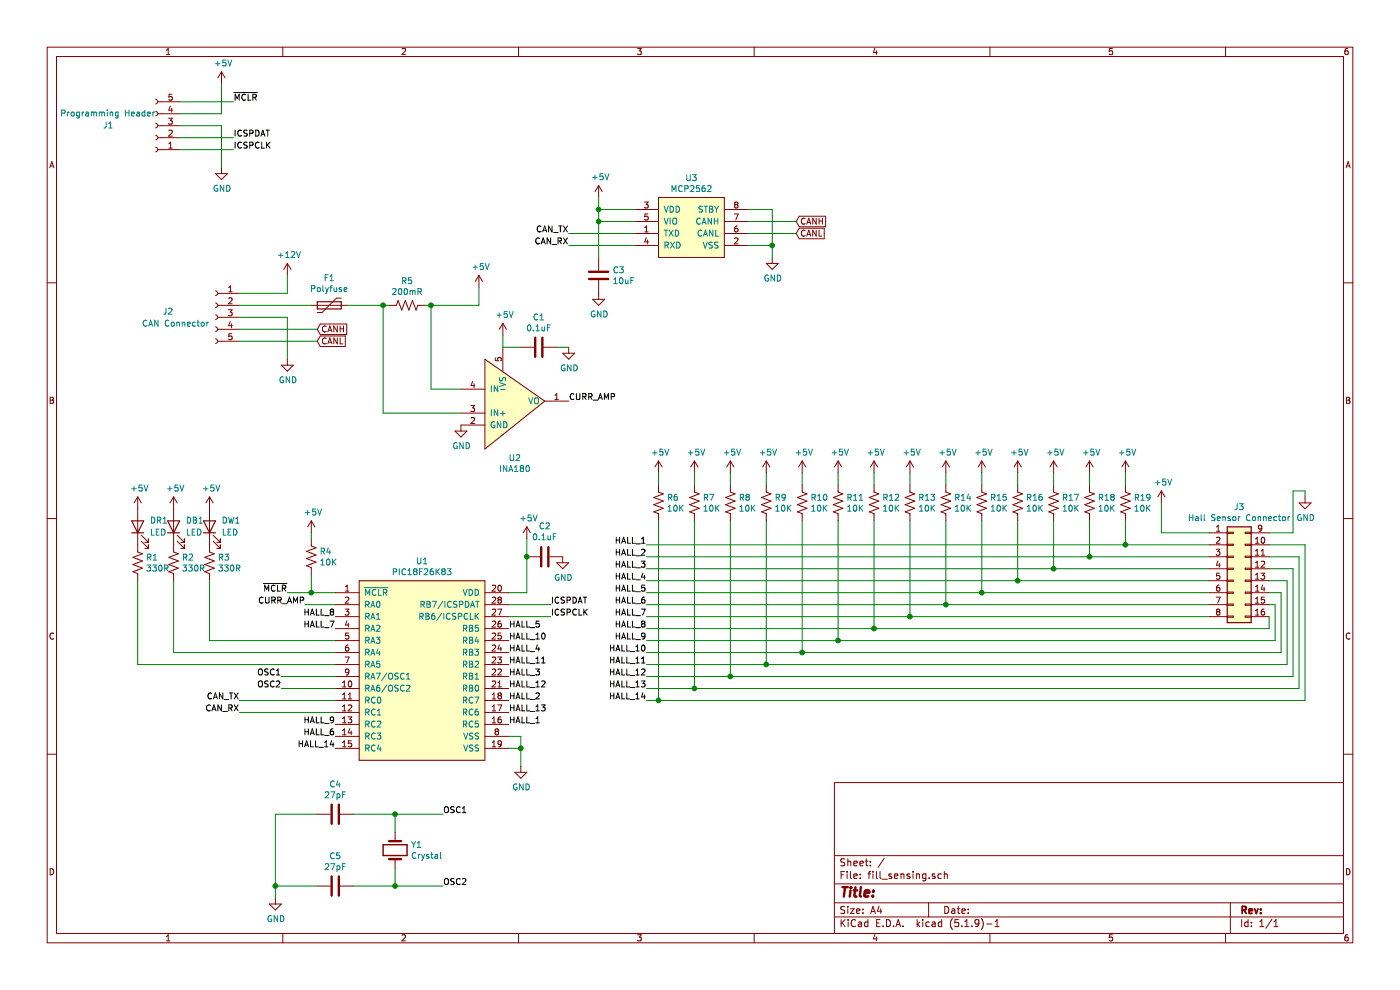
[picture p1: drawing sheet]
EESchema Schematic File Version 4
EELAYER 30 0
EELAYER END
$Descr A4 11693 8268
encoding utf-8
Sheet 1 1
Title ""
Date ""
Rev ""
Comp ""
Comment1 ""
Comment2 ""
Comment3 ""
Comment4 ""
$EndDescr
$Comp
L Connector:Conn_01x05_Female J2
U 1 1
P 1800 2650
F 0 "J2" H 2150 2700 50  0000 L CNN
F 1 "CAN Connector" H 1850 2600 50  0000 L CNN
F 2 "canhw_footprints:connector_Harwin_M80-5000642" H 1800 2650 50  0001 C CNN
F 3 "~" H 1800 2650 50  0001 C CNN
	1    1800 2650
	-1   0    0    -1  
$EndComp
$Comp
L canhw:MCP2562 U3
U 1 1
P 5800 1750
F 0 "U3" H 5775 2015 50  0000 C CNN
F 1 "MCP2562" H 5775 1924 50  0000 C CNN
F 2 "Package_SO:SOIC-8_3.9x4.9mm_P1.27mm" H 5800 1750 50  0001 C CNN
F 3 "http://hades.mech.northwestern.edu/images/5/5e/MCP2562.pdf" H 5800 1750 50  0001 C CNN
	1    5800 1750
	1    0    0    -1  
$EndComp
$Comp
L Connector:Conn_01x05_Female J1
U 1 1
P 1300 1050
F 0 "J1" H 1650 1050 50  0000 L CNN
F 1 "Programming Header" H 1300 950 50  0000 L CNN
F 2 "canhw_footprints:PinHeader_5x2.54_SMD_90deg_952-3198-1-ND" H 1300 1050 50  0001 C CNN
F 3 "~" H 1300 1050 50  0001 C CNN
	1    1300 1050
	-1   0    0    1   
$EndComp
$Comp
L power:GND #PWR012
U 1 1
P 4350 6400
F 0 "#PWR012" H 4350 6150 50  0001 C CNN
F 1 "GND" H 4355 6227 50  0000 C CNN
F 2 "" H 4350 6400 50  0001 C CNN
F 3 "" H 4350 6400 50  0001 C CNN
	1    4350 6400
	1    0    0    -1  
$EndComp
Wire Wire Line
	4250 6250 4350 6250
Wire Wire Line
	4350 6250 4350 6400
$Comp
L power:+5V #PWR013
U 1 1
P 4400 4500
F 0 "#PWR013" H 4400 4350 50  0001 C CNN
F 1 "+5V" H 4415 4673 50  0000 C CNN
F 2 "" H 4400 4500 50  0001 C CNN
F 3 "" H 4400 4500 50  0001 C CNN
	1    4400 4500
	1    0    0    -1  
$EndComp
Wire Wire Line
	4400 4950 4250 4950
Wire Wire Line
	4250 6150 4350 6150
Wire Wire Line
	4350 6150 4350 6250
Connection ~ 4350 6250
$Comp
L Device:R_US R1
U 1 1
P 1150 4700
F 0 "R1" H 1218 4746 50  0000 L CNN
F 1 "330R" H 1218 4655 50  0000 L CNN
F 2 "Resistor_SMD:R_0805_2012Metric_Pad1.15x1.40mm_HandSolder" V 1190 4690 50  0001 C CNN
F 3 "~" H 1150 4700 50  0001 C CNN
	1    1150 4700
	1    0    0    -1  
$EndComp
Wire Wire Line
	1150 4850 1150 5550
$Comp
L Device:C C2
U 1 1
P 4550 4650
F 0 "C2" V 4802 4650 50  0000 C CNN
F 1 "0.1uF" V 4711 4650 50  0000 C CNN
F 2 "Capacitor_SMD:C_0805_2012Metric_Pad1.15x1.40mm_HandSolder" H 4588 4500 50  0001 C CNN
F 3 "~" H 4550 4650 50  0001 C CNN
	1    4550 4650
	0    -1   -1   0   
$EndComp
$Comp
L power:GND #PWR014
U 1 1
P 4700 4650
F 0 "#PWR014" H 4700 4400 50  0001 C CNN
F 1 "GND" H 4705 4477 50  0000 C CNN
F 2 "" H 4700 4650 50  0001 C CNN
F 3 "" H 4700 4650 50  0001 C CNN
	1    4700 4650
	1    0    0    -1  
$EndComp
Connection ~ 4400 4650
Wire Wire Line
	4400 4650 4400 4950
Wire Wire Line
	4400 4500 4400 4650
Text Label 4600 5050 0    50   ~ 0
ICSPDAT
Text Label 4600 5150 0    50   ~ 0
ICSPCLK
Wire Wire Line
	4250 5050 4600 5050
Wire Wire Line
	4600 5150 4250 5150
$Comp
L power:+12V #PWR06
U 1 1
P 2400 2300
F 0 "#PWR06" H 2400 2150 50  0001 C CNN
F 1 "+12V" H 2415 2473 50  0000 C CNN
F 2 "" H 2400 2300 50  0001 C CNN
F 3 "" H 2400 2300 50  0001 C CNN
	1    2400 2300
	1    0    0    -1  
$EndComp
Wire Wire Line
	2400 2300 2400 2450
Wire Wire Line
	2400 2450 2000 2450
$Comp
L Device:Polyfuse F1
U 1 1
P 2750 2550
F 0 "F1" V 2975 2550 50  0000 C CNN
F 1 "Polyfuse" V 2884 2550 50  0000 C CNN
F 2 "Fuse:Fuse_1206_3216Metric_Pad1.42x1.75mm_HandSolder" H 2800 2350 50  0001 L CNN
F 3 "~" H 2750 2550 50  0001 C CNN
	1    2750 2550
	0    -1   -1   0   
$EndComp
Wire Wire Line
	2000 2550 2600 2550
Wire Wire Line
	2000 2650 2400 2650
Wire Wire Line
	2400 2650 2400 3000
$Comp
L power:GND #PWR07
U 1 1
P 2400 3000
F 0 "#PWR07" H 2400 2750 50  0001 C CNN
F 1 "GND" H 2405 2827 50  0000 C CNN
F 2 "" H 2400 3000 50  0001 C CNN
F 3 "" H 2400 3000 50  0001 C CNN
	1    2400 3000
	1    0    0    -1  
$EndComp
$Comp
L power:+5V #PWR010
U 1 1
P 4000 2400
F 0 "#PWR010" H 4000 2250 50  0001 C CNN
F 1 "+5V" H 4015 2573 50  0000 C CNN
F 2 "" H 4000 2400 50  0001 C CNN
F 3 "" H 4000 2400 50  0001 C CNN
	1    4000 2400
	1    0    0    -1  
$EndComp
$Comp
L canhw:INA180 U2
U 1 1
P 4350 3350
F 0 "U2" H 4300 2877 50  0000 C CNN
F 1 "INA180" H 4300 2786 50  0000 C CNN
F 2 "Package_TO_SOT_SMD:SOT-23-5_HandSoldering" H 4350 3350 50  0001 C CNN
F 3 "http://www.ti.com/lit/ds/symlink/ina180.pdf" H 4350 3350 50  0001 C CNN
	1    4350 3350
	1    0    0    -1  
$EndComp
Wire Wire Line
	4000 2550 4000 2400
Wire Wire Line
	3550 2550 3600 2550
Wire Wire Line
	3600 2550 3600 3250
Wire Wire Line
	3600 3250 3850 3250
Connection ~ 3600 2550
Wire Wire Line
	3600 2550 4000 2550
$Comp
L Device:C C1
U 1 1
P 4500 2900
F 0 "C1" V 4248 2900 50  0000 C CNN
F 1 "0.1uF" V 4339 2900 50  0000 C CNN
F 2 "Capacitor_SMD:C_0805_2012Metric_Pad1.15x1.40mm_HandSolder" H 4538 2750 50  0001 C CNN
F 3 "~" H 4500 2900 50  0001 C CNN
	1    4500 2900
	0    1    1    0   
$EndComp
$Comp
L power:GND #PWR015
U 1 1
P 4750 2900
F 0 "#PWR015" H 4750 2650 50  0001 C CNN
F 1 "GND" H 4755 2727 50  0000 C CNN
F 2 "" H 4750 2900 50  0001 C CNN
F 3 "" H 4750 2900 50  0001 C CNN
	1    4750 2900
	1    0    0    -1  
$EndComp
$Comp
L power:+5V #PWR011
U 1 1
P 4200 2800
F 0 "#PWR011" H 4200 2650 50  0001 C CNN
F 1 "+5V" H 4215 2973 50  0000 C CNN
F 2 "" H 4200 2800 50  0001 C CNN
F 3 "" H 4200 2800 50  0001 C CNN
	1    4200 2800
	1    0    0    -1  
$EndComp
Wire Wire Line
	4200 2900 4350 2900
Wire Wire Line
	4650 2900 4750 2900
Wire Wire Line
	4200 2800 4200 2900
$Comp
L power:GND #PWR09
U 1 1
P 3850 3550
F 0 "#PWR09" H 3850 3300 50  0001 C CNN
F 1 "GND" H 3855 3377 50  0000 C CNN
F 2 "" H 3850 3550 50  0001 C CNN
F 3 "" H 3850 3550 50  0001 C CNN
	1    3850 3550
	1    0    0    -1  
$EndComp
$Comp
L power:+5V #PWR016
U 1 1
P 5000 1650
F 0 "#PWR016" H 5000 1500 50  0001 C CNN
F 1 "+5V" H 5015 1823 50  0000 C CNN
F 2 "" H 5000 1650 50  0001 C CNN
F 3 "" H 5000 1650 50  0001 C CNN
	1    5000 1650
	1    0    0    -1  
$EndComp
Wire Wire Line
	5000 1650 5000 1750
Wire Wire Line
	5000 1750 5300 1750
Wire Wire Line
	5300 1850 5000 1850
Wire Wire Line
	5000 1850 5000 1750
Connection ~ 5000 1750
Wire Wire Line
	5000 1850 5000 2150
Connection ~ 5000 1850
$Comp
L Device:C C3
U 1 1
P 5000 2300
F 0 "C3" H 5115 2346 50  0000 L CNN
F 1 "10uF" H 5115 2255 50  0000 L CNN
F 2 "Capacitor_SMD:C_0805_2012Metric_Pad1.15x1.40mm_HandSolder" H 5038 2150 50  0001 C CNN
F 3 "~" H 5000 2300 50  0001 C CNN
	1    5000 2300
	1    0    0    -1  
$EndComp
$Comp
L power:GND #PWR017
U 1 1
P 5000 2450
F 0 "#PWR017" H 5000 2200 50  0001 C CNN
F 1 "GND" H 5005 2277 50  0000 C CNN
F 2 "" H 5000 2450 50  0001 C CNN
F 3 "" H 5000 2450 50  0001 C CNN
	1    5000 2450
	1    0    0    -1  
$EndComp
Text Label 4750 1950 2    50   ~ 0
CAN_TX
Text Label 4750 2050 2    50   ~ 0
CAN_RX
Wire Wire Line
	5300 2050 4750 2050
Wire Wire Line
	5300 1950 4750 1950
Wire Wire Line
	6250 1750 6450 1750
Wire Wire Line
	6450 1750 6450 2050
Wire Wire Line
	6450 2050 6250 2050
Wire Wire Line
	6450 2050 6450 2150
Connection ~ 6450 2050
$Comp
L power:GND #PWR022
U 1 1
P 6450 2150
F 0 "#PWR022" H 6450 1900 50  0001 C CNN
F 1 "GND" H 6455 1977 50  0000 C CNN
F 2 "" H 6450 2150 50  0001 C CNN
F 3 "" H 6450 2150 50  0001 C CNN
	1    6450 2150
	1    0    0    -1  
$EndComp
Text GLabel 6650 1850 2    50   Input ~ 0
CANH
Text GLabel 6650 1950 2    50   Input ~ 0
CANL
Wire Wire Line
	6650 1950 6250 1950
Wire Wire Line
	6250 1850 6650 1850
Text GLabel 2650 2750 2    50   Input ~ 0
CANH
Text GLabel 2650 2850 2    50   Input ~ 0
CANL
Wire Wire Line
	2650 2750 2000 2750
Wire Wire Line
	2000 2850 2650 2850
Text Label 1950 1150 0    50   ~ 0
ICSPDAT
Text Label 1950 1250 0    50   ~ 0
ICSPCLK
Text Label 1950 850  0    50   ~ 0
~MCLR
$Comp
L power:+5V #PWR04
U 1 1
P 1850 700
F 0 "#PWR04" H 1850 550 50  0001 C CNN
F 1 "+5V" H 1865 873 50  0000 C CNN
F 2 "" H 1850 700 50  0001 C CNN
F 3 "" H 1850 700 50  0001 C CNN
	1    1850 700 
	1    0    0    -1  
$EndComp
Wire Wire Line
	1850 700  1850 950 
Wire Wire Line
	1850 950  1500 950 
Wire Wire Line
	1500 850  1950 850 
Wire Wire Line
	1500 1150 1950 1150
Wire Wire Line
	1500 1250 1950 1250
Wire Wire Line
	1500 1050 1850 1050
Wire Wire Line
	1850 1050 1850 1400
$Comp
L power:GND #PWR05
U 1 1
P 1850 1400
F 0 "#PWR05" H 1850 1150 50  0001 C CNN
F 1 "GND" H 1855 1227 50  0000 C CNN
F 2 "" H 1850 1400 50  0001 C CNN
F 3 "" H 1850 1400 50  0001 C CNN
	1    1850 1400
	1    0    0    -1  
$EndComp
$Comp
L Device:R_US R5
U 1 1
P 3400 2550
F 0 "R5" V 3195 2550 50  0000 C CNN
F 1 "200mR" V 3286 2550 50  0000 C CNN
F 2 "Resistor_SMD:R_1206_3216Metric_Pad1.42x1.75mm_HandSolder" V 3440 2540 50  0001 C CNN
F 3 "~" H 3400 2550 50  0001 C CNN
	1    3400 2550
	0    1    1    0   
$EndComp
Text Label 4750 3350 0    50   ~ 0
CURR_AMP
$Comp
L power:GND #PWR034
U 1 1
P 10900 4150
F 0 "#PWR034" H 10900 3900 50  0001 C CNN
F 1 "GND" H 10905 3977 50  0000 C CNN
F 2 "" H 10900 4150 50  0001 C CNN
F 3 "" H 10900 4150 50  0001 C CNN
	1    10900 4150
	1    0    0    -1  
$EndComp
$Comp
L power:+5V #PWR033
U 1 1
P 9700 4200
F 0 "#PWR033" H 9700 4050 50  0001 C CNN
F 1 "+5V" H 9715 4373 50  0000 C CNN
F 2 "" H 9700 4200 50  0001 C CNN
F 3 "" H 9700 4200 50  0001 C CNN
	1    9700 4200
	1    0    0    -1  
$EndComp
Text Label 5400 4550 2    50   ~ 0
HALL_1
Text Label 5400 4650 2    50   ~ 0
HALL_2
Text Label 5400 4750 2    50   ~ 0
HALL_3
Text Label 5400 4850 2    50   ~ 0
HALL_4
Text Label 5400 4950 2    50   ~ 0
HALL_5
Text Label 5400 5050 2    50   ~ 0
HALL_6
Text Label 5400 5150 2    50   ~ 0
HALL_7
Text Label 5400 5250 2    50   ~ 0
HALL_8
Text Label 5400 5450 2    50   ~ 0
HALL_10
Text Label 4250 6050 0    50   ~ 0
HALL_1
Text Label 4250 5850 0    50   ~ 0
HALL_2
Text Label 4250 5650 0    50   ~ 0
HALL_3
Text Label 4250 5450 0    50   ~ 0
HALL_4
Text Label 4250 5250 0    50   ~ 0
HALL_5
Text Label 5400 5350 2    50   ~ 0
HALL_9
Text Label 4250 5550 0    50   ~ 0
HALL_11
$Comp
L Device:R_US R10
U 1 1
P 6700 4200
F 0 "R10" H 6768 4246 50  0000 L CNN
F 1 "10K" H 6768 4155 50  0000 L CNN
F 2 "Resistor_SMD:R_0805_2012Metric_Pad1.15x1.40mm_HandSolder" V 6740 4190 50  0001 C CNN
F 3 "~" H 6700 4200 50  0001 C CNN
	1    6700 4200
	1    0    0    -1  
$EndComp
$Comp
L Device:R_US R11
U 1 1
P 7000 4200
F 0 "R11" H 7068 4246 50  0000 L CNN
F 1 "10K" H 7068 4155 50  0000 L CNN
F 2 "Resistor_SMD:R_0805_2012Metric_Pad1.15x1.40mm_HandSolder" V 7040 4190 50  0001 C CNN
F 3 "~" H 7000 4200 50  0001 C CNN
	1    7000 4200
	1    0    0    -1  
$EndComp
$Comp
L Device:R_US R12
U 1 1
P 7300 4200
F 0 "R12" H 7368 4246 50  0000 L CNN
F 1 "10K" H 7368 4155 50  0000 L CNN
F 2 "Resistor_SMD:R_0805_2012Metric_Pad1.15x1.40mm_HandSolder" V 7340 4190 50  0001 C CNN
F 3 "~" H 7300 4200 50  0001 C CNN
	1    7300 4200
	1    0    0    -1  
$EndComp
$Comp
L Device:R_US R13
U 1 1
P 7600 4200
F 0 "R13" H 7668 4246 50  0000 L CNN
F 1 "10K" H 7668 4155 50  0000 L CNN
F 2 "Resistor_SMD:R_0805_2012Metric_Pad1.15x1.40mm_HandSolder" V 7640 4190 50  0001 C CNN
F 3 "~" H 7600 4200 50  0001 C CNN
	1    7600 4200
	1    0    0    -1  
$EndComp
$Comp
L Device:R_US R14
U 1 1
P 7900 4200
F 0 "R14" H 7968 4246 50  0000 L CNN
F 1 "10K" H 7968 4155 50  0000 L CNN
F 2 "Resistor_SMD:R_0805_2012Metric_Pad1.15x1.40mm_HandSolder" V 7940 4190 50  0001 C CNN
F 3 "~" H 7900 4200 50  0001 C CNN
	1    7900 4200
	1    0    0    -1  
$EndComp
$Comp
L Device:R_US R15
U 1 1
P 8200 4200
F 0 "R15" H 8268 4246 50  0000 L CNN
F 1 "10K" H 8268 4155 50  0000 L CNN
F 2 "Resistor_SMD:R_0805_2012Metric_Pad1.15x1.40mm_HandSolder" V 8240 4190 50  0001 C CNN
F 3 "~" H 8200 4200 50  0001 C CNN
	1    8200 4200
	1    0    0    -1  
$EndComp
$Comp
L Device:R_US R16
U 1 1
P 8500 4200
F 0 "R16" H 8568 4246 50  0000 L CNN
F 1 "10K" H 8568 4155 50  0000 L CNN
F 2 "Resistor_SMD:R_0805_2012Metric_Pad1.15x1.40mm_HandSolder" V 8540 4190 50  0001 C CNN
F 3 "~" H 8500 4200 50  0001 C CNN
	1    8500 4200
	1    0    0    -1  
$EndComp
$Comp
L Device:R_US R17
U 1 1
P 8800 4200
F 0 "R17" H 8868 4246 50  0000 L CNN
F 1 "10K" H 8868 4155 50  0000 L CNN
F 2 "Resistor_SMD:R_0805_2012Metric_Pad1.15x1.40mm_HandSolder" V 8840 4190 50  0001 C CNN
F 3 "~" H 8800 4200 50  0001 C CNN
	1    8800 4200
	1    0    0    -1  
$EndComp
$Comp
L Device:R_US R18
U 1 1
P 9100 4200
F 0 "R18" H 9168 4246 50  0000 L CNN
F 1 "10K" H 9168 4155 50  0000 L CNN
F 2 "Resistor_SMD:R_0805_2012Metric_Pad1.15x1.40mm_HandSolder" V 9140 4190 50  0001 C CNN
F 3 "~" H 9100 4200 50  0001 C CNN
	1    9100 4200
	1    0    0    -1  
$EndComp
$Comp
L Device:R_US R19
U 1 1
P 9400 4200
F 0 "R19" H 9468 4246 50  0000 L CNN
F 1 "10K" H 9468 4155 50  0000 L CNN
F 2 "Resistor_SMD:R_0805_2012Metric_Pad1.15x1.40mm_HandSolder" V 9440 4190 50  0001 C CNN
F 3 "~" H 9400 4200 50  0001 C CNN
	1    9400 4200
	1    0    0    -1  
$EndComp
Wire Wire Line
	5400 4550 9400 4550
Wire Wire Line
	10100 4650 9100 4650
Wire Wire Line
	10100 4850 8500 4850
Wire Wire Line
	5400 4950 8200 4950
Wire Wire Line
	10100 5050 7900 5050
Wire Wire Line
	9400 4350 9400 4550
Wire Wire Line
	9400 4550 10100 4550
Wire Wire Line
	9100 4350 9100 4650
Wire Wire Line
	9100 4650 5400 4650
Wire Wire Line
	8800 4350 8800 4750
Wire Wire Line
	5400 4750 8800 4750
Wire Wire Line
	8800 4750 10100 4750
Wire Wire Line
	8500 4350 8500 4850
Wire Wire Line
	8500 4850 5400 4850
Wire Wire Line
	8200 4350 8200 4950
Wire Wire Line
	8200 4950 10100 4950
Wire Wire Line
	7900 4350 7900 5050
Wire Wire Line
	7900 5050 5400 5050
Wire Wire Line
	7600 4350 7600 5150
Wire Wire Line
	5400 5150 7600 5150
Wire Wire Line
	7600 5150 10100 5150
Wire Wire Line
	7300 4350 7300 5250
Wire Wire Line
	7300 5250 5400 5250
Wire Wire Line
	7000 4350 7000 5350
Wire Wire Line
	7000 5350 5400 5350
Wire Wire Line
	6700 4350 6700 5450
Wire Wire Line
	5400 5450 6700 5450
$Comp
L power:+5V #PWR032
U 1 1
P 9400 3950
F 0 "#PWR032" H 9400 3800 50  0001 C CNN
F 1 "+5V" H 9415 4123 50  0000 C CNN
F 2 "" H 9400 3950 50  0001 C CNN
F 3 "" H 9400 3950 50  0001 C CNN
	1    9400 3950
	1    0    0    -1  
$EndComp
$Comp
L power:+5V #PWR031
U 1 1
P 9100 3950
F 0 "#PWR031" H 9100 3800 50  0001 C CNN
F 1 "+5V" H 9115 4123 50  0000 C CNN
F 2 "" H 9100 3950 50  0001 C CNN
F 3 "" H 9100 3950 50  0001 C CNN
	1    9100 3950
	1    0    0    -1  
$EndComp
$Comp
L power:+5V #PWR030
U 1 1
P 8800 3950
F 0 "#PWR030" H 8800 3800 50  0001 C CNN
F 1 "+5V" H 8815 4123 50  0000 C CNN
F 2 "" H 8800 3950 50  0001 C CNN
F 3 "" H 8800 3950 50  0001 C CNN
	1    8800 3950
	1    0    0    -1  
$EndComp
$Comp
L power:+5V #PWR029
U 1 1
P 8500 3950
F 0 "#PWR029" H 8500 3800 50  0001 C CNN
F 1 "+5V" H 8515 4123 50  0000 C CNN
F 2 "" H 8500 3950 50  0001 C CNN
F 3 "" H 8500 3950 50  0001 C CNN
	1    8500 3950
	1    0    0    -1  
$EndComp
$Comp
L power:+5V #PWR028
U 1 1
P 8200 3950
F 0 "#PWR028" H 8200 3800 50  0001 C CNN
F 1 "+5V" H 8215 4123 50  0000 C CNN
F 2 "" H 8200 3950 50  0001 C CNN
F 3 "" H 8200 3950 50  0001 C CNN
	1    8200 3950
	1    0    0    -1  
$EndComp
$Comp
L power:+5V #PWR027
U 1 1
P 7900 3950
F 0 "#PWR027" H 7900 3800 50  0001 C CNN
F 1 "+5V" H 7915 4123 50  0000 C CNN
F 2 "" H 7900 3950 50  0001 C CNN
F 3 "" H 7900 3950 50  0001 C CNN
	1    7900 3950
	1    0    0    -1  
$EndComp
$Comp
L power:+5V #PWR026
U 1 1
P 7600 3950
F 0 "#PWR026" H 7600 3800 50  0001 C CNN
F 1 "+5V" H 7615 4123 50  0000 C CNN
F 2 "" H 7600 3950 50  0001 C CNN
F 3 "" H 7600 3950 50  0001 C CNN
	1    7600 3950
	1    0    0    -1  
$EndComp
$Comp
L power:+5V #PWR025
U 1 1
P 7300 3950
F 0 "#PWR025" H 7300 3800 50  0001 C CNN
F 1 "+5V" H 7315 4123 50  0000 C CNN
F 2 "" H 7300 3950 50  0001 C CNN
F 3 "" H 7300 3950 50  0001 C CNN
	1    7300 3950
	1    0    0    -1  
$EndComp
$Comp
L power:+5V #PWR024
U 1 1
P 7000 3950
F 0 "#PWR024" H 7000 3800 50  0001 C CNN
F 1 "+5V" H 7015 4123 50  0000 C CNN
F 2 "" H 7000 3950 50  0001 C CNN
F 3 "" H 7000 3950 50  0001 C CNN
	1    7000 3950
	1    0    0    -1  
$EndComp
$Comp
L power:+5V #PWR023
U 1 1
P 6700 3950
F 0 "#PWR023" H 6700 3800 50  0001 C CNN
F 1 "+5V" H 6715 4123 50  0000 C CNN
F 2 "" H 6700 3950 50  0001 C CNN
F 3 "" H 6700 3950 50  0001 C CNN
	1    6700 3950
	1    0    0    -1  
$EndComp
Wire Wire Line
	6700 3950 6700 4050
Wire Wire Line
	7000 3950 7000 4050
Wire Wire Line
	7300 3950 7300 4050
Wire Wire Line
	7600 3950 7600 4050
Wire Wire Line
	7900 3950 7900 4050
Wire Wire Line
	8200 3950 8200 4050
Wire Wire Line
	8500 3950 8500 4050
Wire Wire Line
	8800 3950 8800 4050
Wire Wire Line
	9100 3950 9100 4050
Wire Wire Line
	9400 3950 9400 4050
Wire Wire Line
	9700 4200 9700 4450
Wire Wire Line
	9700 4450 10100 4450
Wire Wire Line
	10900 4150 10900 4100
Wire Wire Line
	10900 4100 10800 4100
Wire Wire Line
	10800 4100 10800 4450
Wire Wire Line
	10800 4450 10600 4450
Wire Wire Line
	10600 5250 10600 5150
Wire Wire Line
	7300 5250 10600 5250
Wire Wire Line
	10650 5350 10650 5050
Wire Wire Line
	10650 5050 10600 5050
Wire Wire Line
	7000 5350 10650 5350
Wire Wire Line
	10700 5450 10700 4950
Wire Wire Line
	10700 4950 10600 4950
Wire Wire Line
	6700 5450 10700 5450
Text Label 5400 5550 2    50   ~ 0
HALL_11
Text Label 5400 5650 2    50   ~ 0
HALL_12
Text Label 5400 5750 2    50   ~ 0
HALL_13
Text Label 4250 5750 0    50   ~ 0
HALL_12
Text Label 4250 5950 0    50   ~ 0
HALL_13
Text Label 4250 5350 0    50   ~ 0
HALL_10
Text Label 5400 5850 2    50   ~ 0
HALL_14
Wire Wire Line
	5400 5550 6400 5550
Wire Wire Line
	10750 5550 10750 4850
Wire Wire Line
	10750 4850 10600 4850
Wire Wire Line
	5400 5650 6100 5650
Wire Wire Line
	10800 5650 10800 4750
Wire Wire Line
	10800 4750 10600 4750
Wire Wire Line
	5400 5750 5800 5750
Wire Wire Line
	10850 5750 10850 4650
Wire Wire Line
	10850 4650 10600 4650
Wire Wire Line
	5400 5850 5500 5850
Wire Wire Line
	10900 5850 10900 4550
Wire Wire Line
	10900 4550 10600 4550
Connection ~ 6700 5450
Connection ~ 7000 5350
Connection ~ 7300 5250
Connection ~ 7600 5150
Connection ~ 7900 5050
Connection ~ 8200 4950
Connection ~ 8500 4850
Connection ~ 8800 4750
Connection ~ 9100 4650
Connection ~ 9400 4550
$Comp
L Device:R_US R9
U 1 1
P 6400 4200
F 0 "R9" H 6468 4246 50  0000 L CNN
F 1 "10K" H 6468 4155 50  0000 L CNN
F 2 "Resistor_SMD:R_0805_2012Metric_Pad1.15x1.40mm_HandSolder" V 6440 4190 50  0001 C CNN
F 3 "~" H 6400 4200 50  0001 C CNN
	1    6400 4200
	1    0    0    -1  
$EndComp
$Comp
L power:+5V #PWR021
U 1 1
P 6400 3950
F 0 "#PWR021" H 6400 3800 50  0001 C CNN
F 1 "+5V" H 6415 4123 50  0000 C CNN
F 2 "" H 6400 3950 50  0001 C CNN
F 3 "" H 6400 3950 50  0001 C CNN
	1    6400 3950
	1    0    0    -1  
$EndComp
Wire Wire Line
	6400 3950 6400 4050
$Comp
L Device:R_US R8
U 1 1
P 6100 4200
F 0 "R8" H 6168 4246 50  0000 L CNN
F 1 "10K" H 6168 4155 50  0000 L CNN
F 2 "Resistor_SMD:R_0805_2012Metric_Pad1.15x1.40mm_HandSolder" V 6140 4190 50  0001 C CNN
F 3 "~" H 6100 4200 50  0001 C CNN
	1    6100 4200
	1    0    0    -1  
$EndComp
$Comp
L power:+5V #PWR020
U 1 1
P 6100 3950
F 0 "#PWR020" H 6100 3800 50  0001 C CNN
F 1 "+5V" H 6115 4123 50  0000 C CNN
F 2 "" H 6100 3950 50  0001 C CNN
F 3 "" H 6100 3950 50  0001 C CNN
	1    6100 3950
	1    0    0    -1  
$EndComp
Wire Wire Line
	6100 3950 6100 4050
$Comp
L Device:R_US R7
U 1 1
P 5800 4200
F 0 "R7" H 5868 4246 50  0000 L CNN
F 1 "10K" H 5868 4155 50  0000 L CNN
F 2 "Resistor_SMD:R_0805_2012Metric_Pad1.15x1.40mm_HandSolder" V 5840 4190 50  0001 C CNN
F 3 "~" H 5800 4200 50  0001 C CNN
	1    5800 4200
	1    0    0    -1  
$EndComp
$Comp
L power:+5V #PWR019
U 1 1
P 5800 3950
F 0 "#PWR019" H 5800 3800 50  0001 C CNN
F 1 "+5V" H 5815 4123 50  0000 C CNN
F 2 "" H 5800 3950 50  0001 C CNN
F 3 "" H 5800 3950 50  0001 C CNN
	1    5800 3950
	1    0    0    -1  
$EndComp
Wire Wire Line
	5800 3950 5800 4050
$Comp
L Device:R_US R6
U 1 1
P 5500 4200
F 0 "R6" H 5568 4246 50  0000 L CNN
F 1 "10K" H 5568 4155 50  0000 L CNN
F 2 "Resistor_SMD:R_0805_2012Metric_Pad1.15x1.40mm_HandSolder" V 5540 4190 50  0001 C CNN
F 3 "~" H 5500 4200 50  0001 C CNN
	1    5500 4200
	1    0    0    -1  
$EndComp
$Comp
L power:+5V #PWR018
U 1 1
P 5500 3950
F 0 "#PWR018" H 5500 3800 50  0001 C CNN
F 1 "+5V" H 5515 4123 50  0000 C CNN
F 2 "" H 5500 3950 50  0001 C CNN
F 3 "" H 5500 3950 50  0001 C CNN
	1    5500 3950
	1    0    0    -1  
$EndComp
Wire Wire Line
	5500 3950 5500 4050
Wire Wire Line
	6400 4350 6400 5550
Connection ~ 6400 5550
Wire Wire Line
	6400 5550 10750 5550
Wire Wire Line
	6100 4350 6100 5650
Connection ~ 6100 5650
Wire Wire Line
	6100 5650 10800 5650
Wire Wire Line
	5800 4350 5800 5750
Connection ~ 5800 5750
Wire Wire Line
	5800 5750 10850 5750
Wire Wire Line
	5500 4350 5500 5850
Connection ~ 5500 5850
Wire Wire Line
	5500 5850 10900 5850
$Comp
L Connector_Generic:Conn_02x08_Top_Bottom J3
U 1 1
P 10300 4750
F 0 "J3" H 10350 5267 50  0000 C CNN
F 1 "Hall Sensor Connector" H 10350 5176 50  0000 C CNN
F 2 "Connector_Molex:Molex_Nano-Fit_105314-xx16_2x08_P2.50mm_Horizontal" H 10300 4750 50  0001 C CNN
F 3 "~" H 10300 4750 50  0001 C CNN
	1    10300 4750
	1    0    0    -1  
$EndComp
$Comp
L Device:Crystal Y1
U 1 1
P 3300 7100
F 0 "Y1" V 3254 7231 50  0000 L CNN
F 1 "Crystal" V 3345 7231 50  0000 L CNN
F 2 "Crystal:Crystal_HC49-4H_Vertical" H 3300 7100 50  0001 C CNN
F 3 "~" H 3300 7100 50  0001 C CNN
	1    3300 7100
	0    1    1    0   
$EndComp
$Comp
L Device:C C4
U 1 1
P 2800 6800
F 0 "C4" V 2548 6800 50  0000 C CNN
F 1 "27pF" V 2639 6800 50  0000 C CNN
F 2 "Capacitor_SMD:C_0805_2012Metric_Pad1.15x1.40mm_HandSolder" H 2838 6650 50  0001 C CNN
F 3 "~" H 2800 6800 50  0001 C CNN
	1    2800 6800
	0    1    1    0   
$EndComp
$Comp
L Device:C C5
U 1 1
P 2800 7400
F 0 "C5" V 2548 7400 50  0000 C CNN
F 1 "27pF" V 2639 7400 50  0000 C CNN
F 2 "Capacitor_SMD:C_0805_2012Metric_Pad1.15x1.40mm_HandSolder" H 2838 7250 50  0001 C CNN
F 3 "~" H 2800 7400 50  0001 C CNN
	1    2800 7400
	0    1    1    0   
$EndComp
Wire Wire Line
	2950 6800 3300 6800
Wire Wire Line
	3300 6800 3300 6950
Wire Wire Line
	2950 7400 3300 7400
Wire Wire Line
	3300 7400 3300 7250
Text Label 3700 6800 0    50   ~ 0
OSC1
Text Label 3700 7400 0    50   ~ 0
OSC2
Wire Wire Line
	3300 6800 3700 6800
Connection ~ 3300 6800
Wire Wire Line
	3300 7400 3700 7400
Connection ~ 3300 7400
$Comp
L power:GND #PWR035
U 1 1
P 2300 7500
F 0 "#PWR035" H 2300 7250 50  0001 C CNN
F 1 "GND" H 2305 7327 50  0000 C CNN
F 2 "" H 2300 7500 50  0001 C CNN
F 3 "" H 2300 7500 50  0001 C CNN
	1    2300 7500
	1    0    0    -1  
$EndComp
Wire Wire Line
	2650 6800 2300 6800
Wire Wire Line
	2300 6800 2300 7400
Wire Wire Line
	2650 7400 2300 7400
Connection ~ 2300 7400
Wire Wire Line
	2300 7400 2300 7500
Entry Wire Line
	3300 4400 3400 4500
Entry Wire Line
	3300 4400 3400 4500
Connection ~ 3200 2550
Wire Wire Line
	3200 2550 3250 2550
Wire Wire Line
	2900 2550 3200 2550
Text Label 2800 6250 2    50   ~ 0
HALL_14
Wire Wire Line
	2550 5050 2800 5050
Text Label 2800 6050 2    50   ~ 0
HALL_9
Text Label 2800 6150 2    50   ~ 0
HALL_6
Text Label 2550 5050 2    50   ~ 0
CURR_AMP
Wire Wire Line
	3200 3450 3850 3450
Wire Wire Line
	3200 2550 3200 3450
Wire Wire Line
	2600 4450 2600 4500
$Comp
L power:+5V #PWR08
U 1 1
P 2600 4450
F 0 "#PWR08" H 2600 4300 50  0001 C CNN
F 1 "+5V" H 2615 4623 50  0000 C CNN
F 2 "" H 2600 4450 50  0001 C CNN
F 3 "" H 2600 4450 50  0001 C CNN
	1    2600 4450
	1    0    0    -1  
$EndComp
Wire Wire Line
	2600 4950 2800 4950
Connection ~ 2600 4950
Wire Wire Line
	2600 4800 2600 4950
$Comp
L Device:R_US R4
U 1 1
P 2600 4650
F 0 "R4" H 2668 4696 50  0000 L CNN
F 1 "10K" H 2668 4605 50  0000 L CNN
F 2 "Resistor_SMD:R_0805_2012Metric_Pad1.15x1.40mm_HandSolder" V 2640 4640 50  0001 C CNN
F 3 "~" H 2600 4650 50  0001 C CNN
	1    2600 4650
	1    0    0    -1  
$EndComp
Wire Wire Line
	2400 4950 2600 4950
Text Label 2400 4950 2    50   ~ 0
~MCLR
Wire Wire Line
	2800 5650 2350 5650
Wire Wire Line
	2350 5750 2800 5750
Text Label 2350 5750 2    50   ~ 0
OSC2
Text Label 2350 5650 2    50   ~ 0
OSC1
Wire Wire Line
	1750 5350 2800 5350
Wire Wire Line
	1750 4850 1750 5350
Wire Wire Line
	1450 5450 2800 5450
Wire Wire Line
	1450 4850 1450 5450
Wire Wire Line
	1150 5550 2800 5550
$Comp
L power:+5V #PWR03
U 1 1
P 1750 4250
F 0 "#PWR03" H 1750 4100 50  0001 C CNN
F 1 "+5V" H 1765 4423 50  0000 C CNN
F 2 "" H 1750 4250 50  0001 C CNN
F 3 "" H 1750 4250 50  0001 C CNN
	1    1750 4250
	1    0    0    -1  
$EndComp
$Comp
L power:+5V #PWR02
U 1 1
P 1450 4250
F 0 "#PWR02" H 1450 4100 50  0001 C CNN
F 1 "+5V" H 1465 4423 50  0000 C CNN
F 2 "" H 1450 4250 50  0001 C CNN
F 3 "" H 1450 4250 50  0001 C CNN
	1    1450 4250
	1    0    0    -1  
$EndComp
$Comp
L power:+5V #PWR01
U 1 1
P 1150 4250
F 0 "#PWR01" H 1150 4100 50  0001 C CNN
F 1 "+5V" H 1165 4423 50  0000 C CNN
F 2 "" H 1150 4250 50  0001 C CNN
F 3 "" H 1150 4250 50  0001 C CNN
	1    1150 4250
	1    0    0    -1  
$EndComp
$Comp
L Device:R_US R3
U 1 1
P 1750 4700
F 0 "R3" H 1818 4746 50  0000 L CNN
F 1 "330R" H 1818 4655 50  0000 L CNN
F 2 "Resistor_SMD:R_0805_2012Metric_Pad1.15x1.40mm_HandSolder" V 1790 4690 50  0001 C CNN
F 3 "~" H 1750 4700 50  0001 C CNN
	1    1750 4700
	1    0    0    -1  
$EndComp
$Comp
L Device:R_US R2
U 1 1
P 1450 4700
F 0 "R2" H 1518 4746 50  0000 L CNN
F 1 "330R" H 1518 4655 50  0000 L CNN
F 2 "Resistor_SMD:R_0805_2012Metric_Pad1.15x1.40mm_HandSolder" V 1490 4690 50  0001 C CNN
F 3 "~" H 1450 4700 50  0001 C CNN
	1    1450 4700
	1    0    0    -1  
$EndComp
$Comp
L Device:LED DW1
U 1 1
P 1750 4400
F 0 "DW1" V 1800 4300 50  0000 R CNN
F 1 "LED" V 1700 4300 50  0000 R CNN
F 2 "LED_SMD:LED_1206_3216Metric_Pad1.42x1.75mm_HandSolder" H 1750 4400 50  0001 C CNN
F 3 "~" H 1750 4400 50  0001 C CNN
	1    1750 4400
	0    -1   -1   0   
$EndComp
$Comp
L Device:LED DB1
U 1 1
P 1450 4400
F 0 "DB1" V 1500 4300 50  0000 R CNN
F 1 "LED" V 1400 4300 50  0000 R CNN
F 2 "LED_SMD:LED_1206_3216Metric_Pad1.42x1.75mm_HandSolder" H 1450 4400 50  0001 C CNN
F 3 "~" H 1450 4400 50  0001 C CNN
	1    1450 4400
	0    -1   -1   0   
$EndComp
$Comp
L Device:LED DR1
U 1 1
P 1150 4400
F 0 "DR1" V 1200 4300 50  0000 R CNN
F 1 "LED" V 1100 4300 50  0000 R CNN
F 2 "LED_SMD:LED_1206_3216Metric_Pad1.42x1.75mm_HandSolder" H 1150 4400 50  0001 C CNN
F 3 "~" H 1150 4400 50  0001 C CNN
	1    1150 4400
	0    -1   -1   0   
$EndComp
$Comp
L canhw:PIC18F26K83 U1
U 1 1
P 3550 5600
F 0 "U1" H 3525 6515 50  0000 C CNN
F 1 "PIC18F26K83" H 3525 6424 50  0000 C CNN
F 2 "Package_SO:SOIC-28W_7.5x18.7mm_P1.27mm" H 4000 5600 50  0001 C CNN
F 3 "http://ww1.microchip.com/downloads/en/DeviceDoc/40001943A.pdf" H 4000 5600 50  0001 C CNN
	1    3550 5600
	1    0    0    -1  
$EndComp
Text Label 2800 5150 2    50   ~ 0
HALL_8
Text Label 2800 5250 2    50   ~ 0
HALL_7
Wire Wire Line
	2800 5850 2000 5850
Wire Wire Line
	2800 5950 2000 5950
Text Label 2000 5850 2    50   ~ 0
CAN_TX
Text Label 2000 5950 2    50   ~ 0
CAN_RX
$EndSCHEMATC
